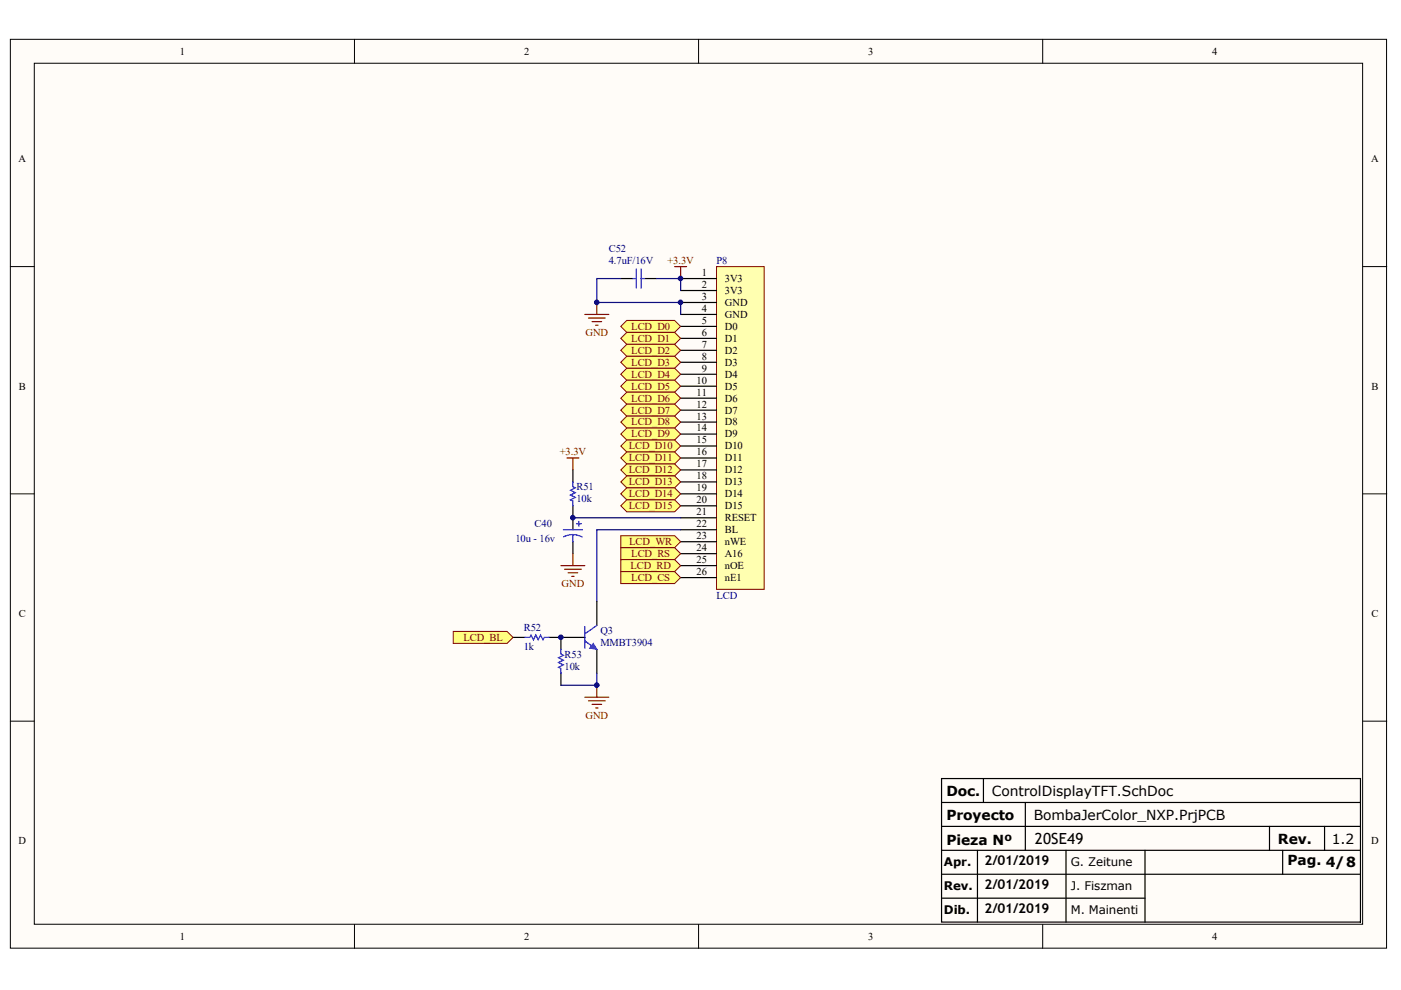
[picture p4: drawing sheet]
<svg xmlns="http://www.w3.org/2000/svg" width="297mm" height="210mm" viewBox="0 0 297 210" stroke-linecap="round" stroke-linejoin="round" font-family="sans-serif">
<g fill="#fffcf8" stroke="#000" stroke-width=".21">
<path d="M2.2 8.3h291.8v192.7h-291.8z"/>
<path d="M7.3 13.4h281.6v182.6h-281.6z"/>
</g>
<path d="M75.2 8.3v5.1M148.1 8.3v5.1M221.1 8.3v5.1M2.2 56.5h5.1M289 56.5h5M2.2 104.7h5.1M289 104.7h5M2.2 152.9h5.1M289 152.9h5M75.2 196v5.1M148.1 196v5.1M221.1 196v5.1" fill="none" stroke="#000" stroke-width=".21"/>
<g fill="none" stroke="#000" stroke-width=".25">
<path d="M199.6 165.1h88.8v30.4h-88.8zM199.6 175.2h88.8M199.6 170.1h88.8M208.5 165.1v5M217.4 170.1v10.2M269.2 175.2v5.1M280.8 175.2v5.1M199.6 180.3h88.8M199.6 190.4h43.2M199.6 185.4h88.8M207.2 180.3v15.2M226 180.3v15.2"/>
<path d="M242.8 180.3v15.2M272 180.3v5.1"/>
</g>
<path d="M151.9 56.5h10.1v68.4h-10.1z" fill="#ffffb0" stroke="#800000" stroke-width=".21"/>
<g fill="none" stroke="#000" stroke-width=".25">
<path d="M144.3 59.1h7.6M144.3 61.6h7.6M144.3 64.1h7.6M144.3 66.7h7.6M144.3 69.2h7.6M144.3 71.7h7.6M144.3 74.3h7.6M144.3 76.8h7.6M144.3 79.3h7.6M121.5 99.6v2.6M144.3 81.9h7.6M144.3 84.4h7.6"/>
<path d="M144.3 87h7.6M144.3 89.5h7.6M144.3 92h7.6M144.3 94.6h7.6M144.3 97.1h7.6M144.3 99.6h7.6M121.5 107.2v5.1M121.5 114.9v2.5M144.3 102.2h7.6M144.3 104.7h7.6M144.3 107.2h7.6M144.3 109.8h7.6"/>
<path d="M144.3 112.3h7.6M144.3 114.9h7.6M144.3 117.4h7.6M144.3 119.9h7.6M108.8 135.1h2.5M116.4 135.1h7.6M118.9 135.1v2.6M126.5 127.5v5.1M126.5 137.7v5.1M144.3 122.5h7.6M118.9 142.8v2.5"/>
</g>
<g fill="none" stroke="#800000" stroke-width=".25">
<path d="M143 56.5h2.6M144.3 56.5v2.6M124 66.7h5.1M124.8 67.4h3.5M125.5 68.2h2.1M126.3 69h.5M126.5 64.1v2.6M120.2 97.1h2.5M121.5 97.1v2.5M118.9 119.9h5.1M121.5 117.4v2.5M119.7 120.7h3.5"/>
<path d="M120.5 121.4h2M121.2 122.2h.5M124 147.8h5.1M124.8 148.6h3.5M125.5 149.3h2.1M126.3 150.1h.5M126.5 145.3v2.5"/>
</g>
<path d="M144.3 59.1v2.5M121.5 109.8h22.8M144.3 112.3h-17.8v15.2M126.5 142.8v2.5h-7.6" fill="none" stroke="#000080" stroke-width=".25"/>
<path d="M119.4 112.3h4.1M121.5 113.3l.8 .1 1.1 .5M121.5 113.3l-.9 .1-1.1 .4M121.5 102.2v1l.5 .2-1 .6 1 .5-1 .5 1 .5-1 .5 .5 .2v1M121.5 113.3v1.6M122.2 111.1h1M122.7 110.5v1.1M111.3 135.1h1l.3-.5 .5 1.1 .5-1.1 .5 1.1 .5-1.1 .5 1.1 .3-.6h1M118.9 137.7v1l.5 .2-1 .6 1 .5-1 .5 1 .5-1 .5 .5 .2v1.1M124 135.9l2.5 1.8M124 132.9v4.5M126.5 132.6l-2.5 1.8" fill="none" stroke="#00f" stroke-width=".25"/>
<path d="M125.8 136.4l.7 1.3-1.5-.3z" fill="#00f" stroke="#00f" stroke-width=".21"/>
<g fill="#ffff80" stroke="#800000" stroke-width=".21">
<path d="M131.6 69.2l1.3-1.3h10.1l1.3 1.3-1.3 1.3h-10.1z" fill-rule="evenodd"/>
<path d="M131.6 71.7l1.3-1.2h10.1l1.3 1.2-1.3 1.3h-10.1z" fill-rule="evenodd"/>
<path d="M131.6 74.3l1.3-1.3h10.1l1.3 1.3-1.3 1.2h-10.1z" fill-rule="evenodd"/>
<path d="M131.6 76.8l1.3-1.3h10.1l1.3 1.3-1.3 1.3h-10.1z" fill-rule="evenodd"/>
<path d="M131.6 79.3l1.3-1.2h10.1l1.3 1.2-1.3 1.3h-10.1z" fill-rule="evenodd"/>
<path d="M131.6 81.9l1.3-1.3h10.1l1.3 1.3-1.3 1.3h-10.1z" fill-rule="evenodd"/>
<path d="M131.6 84.4l1.3-1.2h10.1l1.3 1.2-1.3 1.3h-10.1z" fill-rule="evenodd"/>
<path d="M131.6 87l1.3-1.3h10.1l1.3 1.3-1.3 1.2h-10.1z" fill-rule="evenodd"/>
<path d="M131.6 89.5l1.3-1.3h10.1l1.3 1.3-1.3 1.3h-10.1z" fill-rule="evenodd"/>
<path d="M131.6 92l1.3-1.2h10.1l1.3 1.2-1.3 1.3h-10.1z" fill-rule="evenodd"/>
<path d="M131.6 94.6l1.3-1.3h10.1l1.3 1.3-1.3 1.2h-10.1z" fill-rule="evenodd"/>
<path d="M131.6 97.1l1.3-1.3h10.1l1.3 1.3-1.3 1.3h-10.1z" fill-rule="evenodd"/>
<path d="M131.6 99.6l1.3-1.2h10.1l1.3 1.2-1.3 1.3h-10.1z" fill-rule="evenodd"/>
<path d="M131.6 102.2l1.3-1.3h10.1l1.3 1.3-1.3 1.2h-10.1z" fill-rule="evenodd"/>
<path d="M131.6 104.7l1.3-1.3h10.1l1.3 1.3-1.3 1.3h-10.1z" fill-rule="evenodd"/>
<path d="M131.6 107.2l1.3-1.2h10.1l1.3 1.2-1.3 1.3h-10.1z" fill-rule="evenodd"/>
<path d="M131.6 113.6h11.4l1.3 1.3-1.3 1.2h-11.4z" fill-rule="evenodd"/>
<path d="M131.6 116.1h11.4l1.3 1.3-1.3 1.3h-11.4z" fill-rule="evenodd"/>
<path d="M131.6 118.7h11.4l1.3 1.2-1.3 1.3h-11.4z" fill-rule="evenodd"/>
<path d="M131.6 121.2h11.4l1.3 1.3-1.3 1.2h-11.4z" fill-rule="evenodd"/>
</g>
<path d="M144.3 64.1v2.6" fill="none" stroke="#000080" stroke-width=".25"/>
<path d="M96.1 133.9h11.4l1.3 1.2-1.3 1.3h-11.4z" fill-rule="evenodd" fill="#ffff80" stroke="#800000" stroke-width=".21"/>
<path d="M131.6 59.1h2.6M136.7 59.1h2.5" fill="none" stroke="#000" stroke-width=".25"/>
<path d="M134.2 59.1h.7M134.9 57v4.1M135.9 57v4.1M135.9 59.1h.8" fill="none" stroke="#00f" stroke-width=".25"/>
<path d="M131.6 59.1h-5.1v5h17.8M139.2 59.1h5.1" fill="none" stroke="#000080" stroke-width=".25"/>
<g fill="#000080" stroke="#000080" stroke-width=".21">
<circle cx="118.9" cy="135.1" r=".48"/>
<circle cx="121.4" cy="109.8" r=".48"/>
<circle cx="126.5" cy="145.3" r=".48"/>
<circle cx="126.5" cy="64.1" r=".48"/>
<circle cx="144.3" cy="64.1" r=".48"/>
<circle cx="144.3" cy="59" r=".48"/>
</g>
<text font-size="3.2" x="219.4" y="179">20SE49</text>
<g font-size="2.9">
<text x="200.6" y="173.9">Proyecto</text>
<text x="200.6" y="168.8">Doc.</text>
<text x="210.3" y="168.8">ControlDisplayTFT.SchDoc</text>
<text x="219.2" y="173.9">BombaJerColor_NXP.PrjPCB</text>
<text x="200.6" y="179.2">Pieza Nº</text>
<text x="270.9" y="178.9">Rev.</text>
<text x="282.4" y="178.9">1.2</text>
<text x="208.8" y="183.5">2/01/2019</text>
<text x="273" y="183.5">Pag. 4/8</text>
<text x="208.8" y="188.6">2/01/2019</text>
<text x="208.8" y="193.6">2/01/2019</text>
</g>
<g font-size="2.5">
<text x="200.1" y="183.6">Apr.</text>
<text x="227" y="183.6">G. Zeitune</text>
<text x="200.1" y="188.6">Rev.</text>
<text x="227" y="188.6">J. Fiszman</text>
<text x="200.1" y="193.7">Dib.</text>
<text x="227" y="193.7">M. Mainenti</text>
</g>
<g font-size="2.2">
<text x="38.2" y="11.6">1</text>
<text x="111.1" y="11.6">2</text>
<text x="184.1" y="11.6">3</text>
<text x="257" y="11.6">4</text>
<text x="3.9" y="34.4">A</text>
<text x="290.7" y="34.4">A</text>
<text x="148.8" y="58.5">1</text>
<text x="153.7" y="59.8">3V3</text>
<text x="148.8" y="61">2</text>
<text x="148.8" y="63.6">3</text>
<text x="153.7" y="62.3">3V3</text>
<text x="153.7" y="64.9">GND</text>
<text x="148.8" y="66.1">4</text>
<text x="148.8" y="68.7">5</text>
<text x="148.8" y="71.2">6</text>
<text x="153.7" y="67.4">GND</text>
<text x="153.7" y="69.9">D0</text>
<text x="148.8" y="73.7">7</text>
<text x="148.8" y="76.3">8</text>
<text x="153.7" y="72.5">D1</text>
<text x="153.7" y="75">D2</text>
<text x="153.7" y="77.5">D3</text>
<text x="4" y="82.6">B</text>
<text x="147.7" y="81.3">10</text>
<text x="147.7" y="83.9">11</text>
<text x="148.8" y="78.8">9</text>
<text x="153.7" y="80.1">D4</text>
<text x="153.7" y="82.6">D5</text>
<text x="290.8" y="82.6">B</text>
<text x="147.7" y="86.4">12</text>
<text x="147.7" y="88.9">13</text>
<text x="153.7" y="85.1">D6</text>
<text x="153.7" y="87.7">D7</text>
<text x="147.7" y="91.5">14</text>
<text x="147.7" y="94">15</text>
<text x="153.7" y="90.2">D8</text>
<text x="153.7" y="92.8">D9</text>
<text x="153.7" y="95.3">D10</text>
<text x="147.7" y="96.6">16</text>
<text x="147.7" y="99.1">17</text>
<text x="147.7" y="101.6">18</text>
<text x="153.7" y="97.8">D11</text>
<text x="153.7" y="100.4">D12</text>
<text x="147.7" y="104.2">19</text>
<text x="147.7" y="106.7">20</text>
<text x="153.7" y="102.9">D13</text>
<text x="153.7" y="105.4">D14</text>
<text x="153.7" y="108">D15</text>
<text x="147.7" y="109.2">21</text>
<text x="147.7" y="111.8">22</text>
<text x="153.7" y="110.5">RESET</text>
<text x="153.7" y="113">BL</text>
<text x="147.7" y="114.3">23</text>
<text x="147.7" y="116.8">24</text>
<text x="147.7" y="119.4">25</text>
<text x="153.7" y="115.6">nWE</text>
<text x="153.7" y="118.1">A16</text>
<text x="147.7" y="121.9">26</text>
<text x="153.7" y="120.6">nOE</text>
<text x="153.7" y="123.2">nE1</text>
<text x="4" y="130.8">C</text>
<text x="290.8" y="130.8">C</text>
<text x="3.9" y="179">D</text>
<text x="290.7" y="179">D</text>
<text x="38.2" y="199.3">1</text>
<text x="111.1" y="199.3">2</text>
<text x="184.1" y="199.3">3</text>
<text x="257" y="199.3">4</text>
</g>
<g font-size="2.2" fill="#000080">
<text x="129.1" y="53.4">C52</text>
<text x="129.1" y="56">4.7uF/16V</text>
<text x="151.9" y="56">P8</text>
<text x="122.2" y="103.9">R51</text>
<text x="122.2" y="106.4">10k</text>
<text x="113.3" y="111.8">C40</text>
<text x="109.3" y="114.8">10u - 16v</text>
<text x="151.9" y="127">LCD</text>
<text x="111.1" y="133.8">R52</text>
<text x="111.1" y="137.9">1k</text>
<text x="127.3" y="134.3">Q3</text>
<text x="127.3" y="136.9">MMBT3904</text>
<text x="119.7" y="139.4">R53</text>
<text x="119.7" y="142">10k</text>
</g>
<g font-size="2.2" fill="#800000">
<text x="141.5" y="56">+3.3V</text>
<text x="124.1" y="71.2">GND</text>
<text x="133.9" y="69.9">LCD_D0</text>
<text x="133.9" y="72.5">LCD_D1</text>
<text x="133.9" y="75">LCD_D2</text>
<text x="133.9" y="77.5">LCD_D3</text>
<text x="133.9" y="80.1">LCD_D4</text>
<text x="133.9" y="82.6">LCD_D5</text>
<text x="133.9" y="85.1">LCD_D6</text>
<text x="133.9" y="87.7">LCD_D7</text>
<text x="133.3" y="95.3">LCD_D10</text>
<text x="133.9" y="90.2">LCD_D8</text>
<text x="133.9" y="92.8">LCD_D9</text>
<text x="118.7" y="96.6">+3.3V</text>
<text x="133.3" y="97.8">LCD_D11</text>
<text x="133.3" y="100.4">LCD_D12</text>
<text x="133.3" y="102.9">LCD_D13</text>
<text x="133.3" y="105.4">LCD_D14</text>
<text x="133.3" y="108">LCD_D15</text>
<text x="133.4" y="115.6">LCD_WR</text>
<text x="133.9" y="118.1">LCD_RS</text>
<text x="119.1" y="124.5">GND</text>
<text x="133.7" y="120.6">LCD_RD</text>
<text x="133.9" y="123.2">LCD_CS</text>
<text x="98.3" y="135.9">LCD_BL</text>
<text x="124.1" y="152.4">GND</text>
</g>
</svg>
